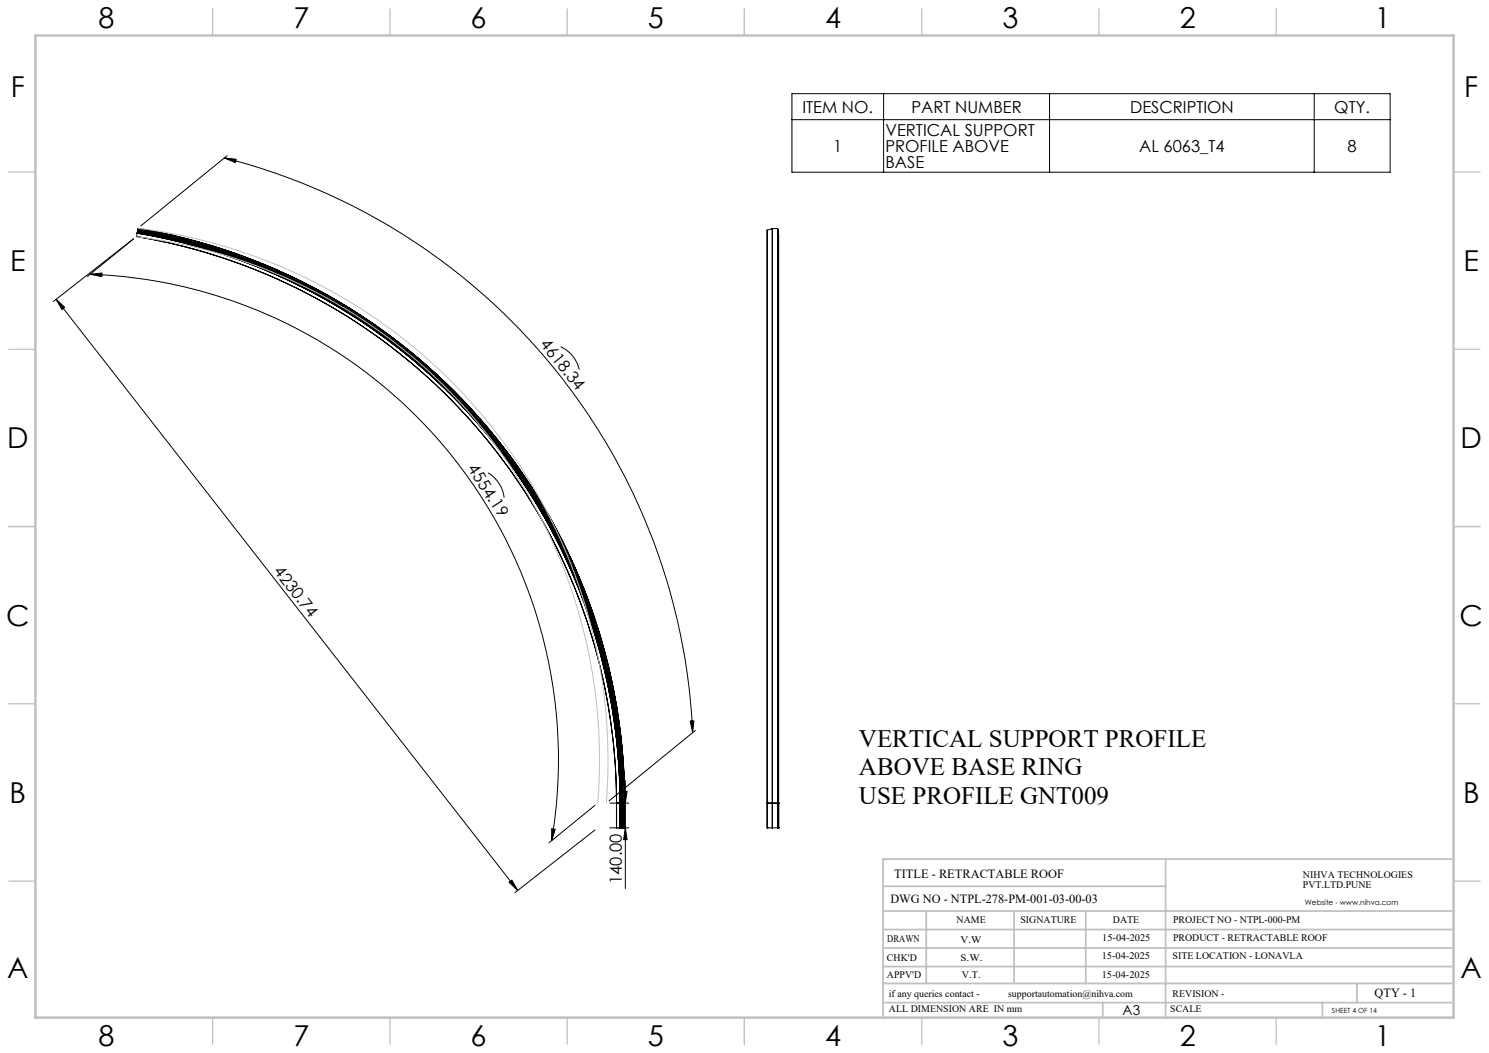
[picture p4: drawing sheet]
<svg xmlns="http://www.w3.org/2000/svg" width="420mm" height="297mm" viewBox="0 0 420 297" stroke-linecap="round" stroke-linejoin="round" font-family="sans-serif">
<g fill="none" stroke="#000" stroke-width=".28">
<path d="M223.4 26.4h168.7v22.2h-168.7zM223.4 33.8h168.7M249.2 26.4v22.2M296.1 26.4v22.2M370.7 26.4v22.2M63.3 44.6l3.3 .3-.2 1zM63.3 44.6a175.2 175.2 0 0 1 132.1 162.1M64.1 43.9l-24.4 19.8M24.7 78l13-10.6-22.6 17.6M25.4 77.4l3.4-.4-.1 1zM25.4 77.4a136.9 136.9 0 0 1 130.2 159.7M38.5 66.7a162.1 162.1 0 0 1 135.4 159.8"/>
<path d="M38.5 66.7a162 162 0 0 1 135.4 159.8M38.5 66.7h.1M38.7 65.8a163 163 0 0 1 136.2 160.7M38.7 65.8a162.9 162.9 0 0 1 136.2 160.7M38.7 65.8h.1M38.7 65.7a163 163 0 0 1 136.2 160.8M38.7 65.8l-.2 .9M38.7 65.7v.1M38.7 65.5a163.2 163.2 0 0 1 136.4 161M38.7 65.5a163.2 163.2 0 0 1 136.5 161M38.7 65.5h.1M38.7 65.5v.2"/>
<path d="M38.8 65.2a163.5 163.5 0 0 1 136.6 161.3M38.8 65.2a163.6 163.6 0 0 1 136.6 161.3M38.8 65.2h.1M38.8 65.2l-.1 .3M38.8 64.9h.1M38.8 64.9a163.8 163.8 0 0 1 136.9 161.6M38.8 64.9a163.9 163.9 0 0 1 136.9 161.6M38.8 64.9v.3M38.9 64.4a164.3 164.3 0 0 1 137.3 162.1M38.9 64.5a164.2 164.2 0 0 1 137.2 162M38.9 64.5h.1M38.9 64.5l-.1 .4"/>
<path d="M38.9 64.4v.1M216.4 64.9v161.6M217.8 64.5v162M217.8 64.5l-1.4 .4M217.9 64.5v162M217.9 64.5h-.1M219.3 64.4h.1M219.3 64.4v162.1M219.3 64.4l-1.4 .1M219.4 64.4v162.1M219.5 65.3h.1M219.5 65.3v161.2"/>
<path d="M219.5 65.3h-.1M219.5 65.3l.1 161.2M15.8 84.4l130.2 166.7M15.8 84.4l2.5 2.3-.8 .6zM158.2 97.8a9.5 9.5 0 0 1 5.2 6.5M137.7 133.4a9.3 9.3 0 0 1 4.5 7M194.7 203.4l1-.1-.3 3.4zM196.1 206l-24.3 19.9M155.6 233.7l1 .2-1 3.2zM167.8 234.1l-22.6 17.7M167.8 227.2l-13 10.5M172 233.5h5.4"/>
<path d="M172 226.5h5.4M173.9 226.5h.1M173.9 226.5v7M174.9 233.5h.1M174.9 226.5h.1M174.9 226.5v7M175.1 226.5v7l.1-7M175.1 226.5h.1M175.4 233.5h.1M175.4 226.5h.1M175.4 226.5v7M175.7 233.5h.1"/>
<path d="M175.7 226.5h.1M175.7 226.5v7M175.9 223.2h1l-.5 3.3zM176.1 233.5h.1M176.1 226.5h.1M176.1 226.5v7M176.2 233.5h.1M176.2 226.5h.1M176.2 226.5v7M176.4 233.5l.5 3.3h-1zM176.4 220.2v30.4M216.4 226.5h.1"/>
<path d="M216.4 233.5h.1M216.4 233.5h1.4M216.4 226.5h1.4M216.4 226.5v7M217.8 226.5h.1M217.8 233.5h.1M217.8 226.5v7M217.9 233.5h1.7M217.9 226.5h1.7M217.9 226.5v7M219.3 226.5l.1 7M219.3 226.5h.1"/>
<path d="M219.4 226.5v7M219.4 226.5h.1M219.4 233.5h.1M219.5 226.5h.1M219.5 226.5v7v-7M219.6 226.5h.1M219.6 233.5h.1M219.6 226.5v7M143.6 248.8l.8-.6 1.6 2.9z"/>
</g>
<path d="M38.5 66.8a148.5 148.5 0 0 1 130.1 159.7M38.9 64.4a151.2 151.2 0 0 1 132.1 162.1" fill="none" stroke="#c0c0c0" stroke-width=".28"/>
<g fill="none" stroke="#c0c0c0" stroke-width=".35">
<path d="M60 2.5v7.5M110 2.5v7.5M160 2.5v7.5M210 2.5v7.5M260 2.5v7.5M310 2.5v7.5M360 2.5v7.5M2.5 48.5h7.5M410 48.5h7.5M2.5 98.5h7.5M410 98.5h7.5M2.5 148.5h7.5"/>
<path d="M410 148.5h7.5M2.5 198.5h7.5M410 198.5h7.5M2.5 248.5h7.5M410 248.5h7.5M60 287v7.5M110 287v7.5M160 287v7.5M210 287v7.5M260 287v7.5M310 287v7.5M360 287v7.5"/>
</g>
<g fill="none" stroke="#c0c0c0" stroke-width=".5">
<path d="M249.1 257h160.9M249.1 250h79.7M261.3 257v20.4M286 257v20.4M306.2 257v20.4M328.8 242.3v44.7M410 242.3h-160.9v44.7M249.1 272.6h160.9M249.1 267.4h160.9M249.1 262.2h160.9M249.1 277.4h160.9M382.7 277.4v5.4"/>
<path d="M249.1 282.8h160.9M311 282.8v4.2M373 282.8v4.2"/>
</g>
<path d="M10 10h400v277h-400z" fill="none" stroke="#c0c0c0" stroke-width=".7"/>
<g fill="#000">
<path d="M15.8 84.4l2.5 2.3-.8 .6zM143.6 248.8l.8-.6 1.6 2.9z"/>
<path d="M194.7 203.4l1-.1-.3 3.4zM63.3 44.6l3.3 .3-.2 1z"/>
<path d="M155.6 233.7l1 .2-1 3.2zM25.4 77.4l3.4-.4-.1 1z"/>
<path d="M176.4 233.5l.5 3.3h-1zM175.9 223.2h1l-.5 3.3z"/>
</g>
<g font-size="8.1">
<text x="27.8" y="8">8</text>
<text x="82.8" y="8">7</text>
<text x="132.8" y="8">6</text>
<text x="182.8" y="8">5</text>
<text x="232.8" y="8">4</text>
<text x="282.8" y="8">3</text>
<text x="332.8" y="8">2</text>
<text x="387.8" y="8">1</text>
<text x="3" y="27.2">F</text>
<text x="413" y="27.2">F</text>
<text x="2.8" y="76.5">E</text>
<text x="412.8" y="76.5">E</text>
<text x="2" y="126.5">D</text>
<text x="412" y="126.5">D</text>
<text x="1.7" y="176.5">C</text>
<text x="411.7" y="176.5">C</text>
<text x="2.7" y="226.5">B</text>
<text x="412.7" y="226.5">B</text>
<text x="2" y="275.7">A</text>
<text x="412" y="275.7">A</text>
<text x="27.8" y="295">8</text>
<text x="82.8" y="295">7</text>
<text x="132.8" y="295">6</text>
<text x="182.8" y="295">5</text>
<text x="232.8" y="295">4</text>
<text x="282.8" y="295">3</text>
<text x="332.8" y="295">2</text>
<text x="387.8" y="295">1</text>
</g>
<g font-size="7.1">
<text x="242.3" y="210.6">VERTICAL SUPPORT PROFILE</text>
<text x="242.3" y="218.7">ABOVE BASE RING</text>
<text x="242.3" y="226.7">USE PROFILE GNT009</text>
</g>
<g font-size="4.7">
<text x="226.4" y="31.8">ITEM NO.</text>
<text x="257.1" y="31.8">PART NUMBER</text>
<text x="318.8" y="31.8">DESCRIPTION</text>
<text x="376.4" y="31.8">QTY.</text>
<text x="249.8" y="38.3">VERTICAL SUPPORT</text>
<text x="235" y="42.8">1</text>
<text x="249.8" y="42.8">PROFILE ABOVE</text>
<text x="249.8" y="47.4">BASE</text>
<text x="321.3" y="42.8">AL 6063_T4</text>
<text x="380.1" y="42.8">8</text>
<text x="152.2" y="97.2" transform="rotate(51 152.2 97.2)">4618.34</text>
<text x="131.8" y="132.1" transform="rotate(57 131.8 132.1)">4554.19</text>
<text x="77.1" y="161.2" transform="rotate(52 77.1 161.2)">4230.74</text>
<text x="175.4" y="249.3" transform="rotate(-90 175.4 249.3)">140.00</text>
</g>
<text font-size="3.9" x="316.7" y="286.4">A3</text>
<g font-size="3.5">
<text x="252.2" y="247.6">TITLE - RETRACTABLE ROOF</text>
<text x="251.2" y="254.7">DWG NO - NTPL-278-PM-001-03-00-03</text>
<text x="387.7" y="281.1">QTY - 1</text>
</g>
<g font-size="2.8">
<text x="367.5" y="247.6">NIHVA TECHNOLOGIES</text>
<text x="367.5" y="250.5">PVT.LTD.PUNE</text>
<text x="269.8" y="260.3">NAME</text>
<text x="287.8" y="260.3">SIGNATURE</text>
<text x="313.9" y="260.4">DATE</text>
<text x="330.9" y="260.4">PROJECT NO - NTPL-000-PM</text>
<text x="250.3" y="265.6">DRAWN</text>
<text x="270.9" y="266.1">V.W</text>
<text x="310.9" y="265.5">15-04-2025</text>
<text x="330.9" y="265.5">PRODUCT - RETRACTABLE ROOF</text>
<text x="250.2" y="271.1">CHK'D</text>
<text x="250.2" y="275.8">APPV'D</text>
<text x="270.9" y="271.1">S.W.</text>
<text x="271.3" y="275.8">V.T.</text>
<text x="310.8" y="270.6">15-04-2025</text>
<text x="310.8" y="275.8">15-04-2025</text>
<text x="330.7" y="270.6">SITE LOCATION - LONAVLA</text>
<text x="250.7" y="281.1">if any queries contact -</text>
<text x="284.3" y="281.1">supportautomation@nihva.com</text>
<text x="330.7" y="281.1">REVISION -</text>
<text x="250.7" y="285.6">ALL DIMENSION ARE IN mm</text>
<text x="330.1" y="285.6">SCALE</text>
</g>
<text font-size="2.1" x="368.1" y="255.1">Website - www.nihva.com</text>
<text font-size="2" x="375.7" y="285.6">SHEET 4 OF 14</text>
</svg>
